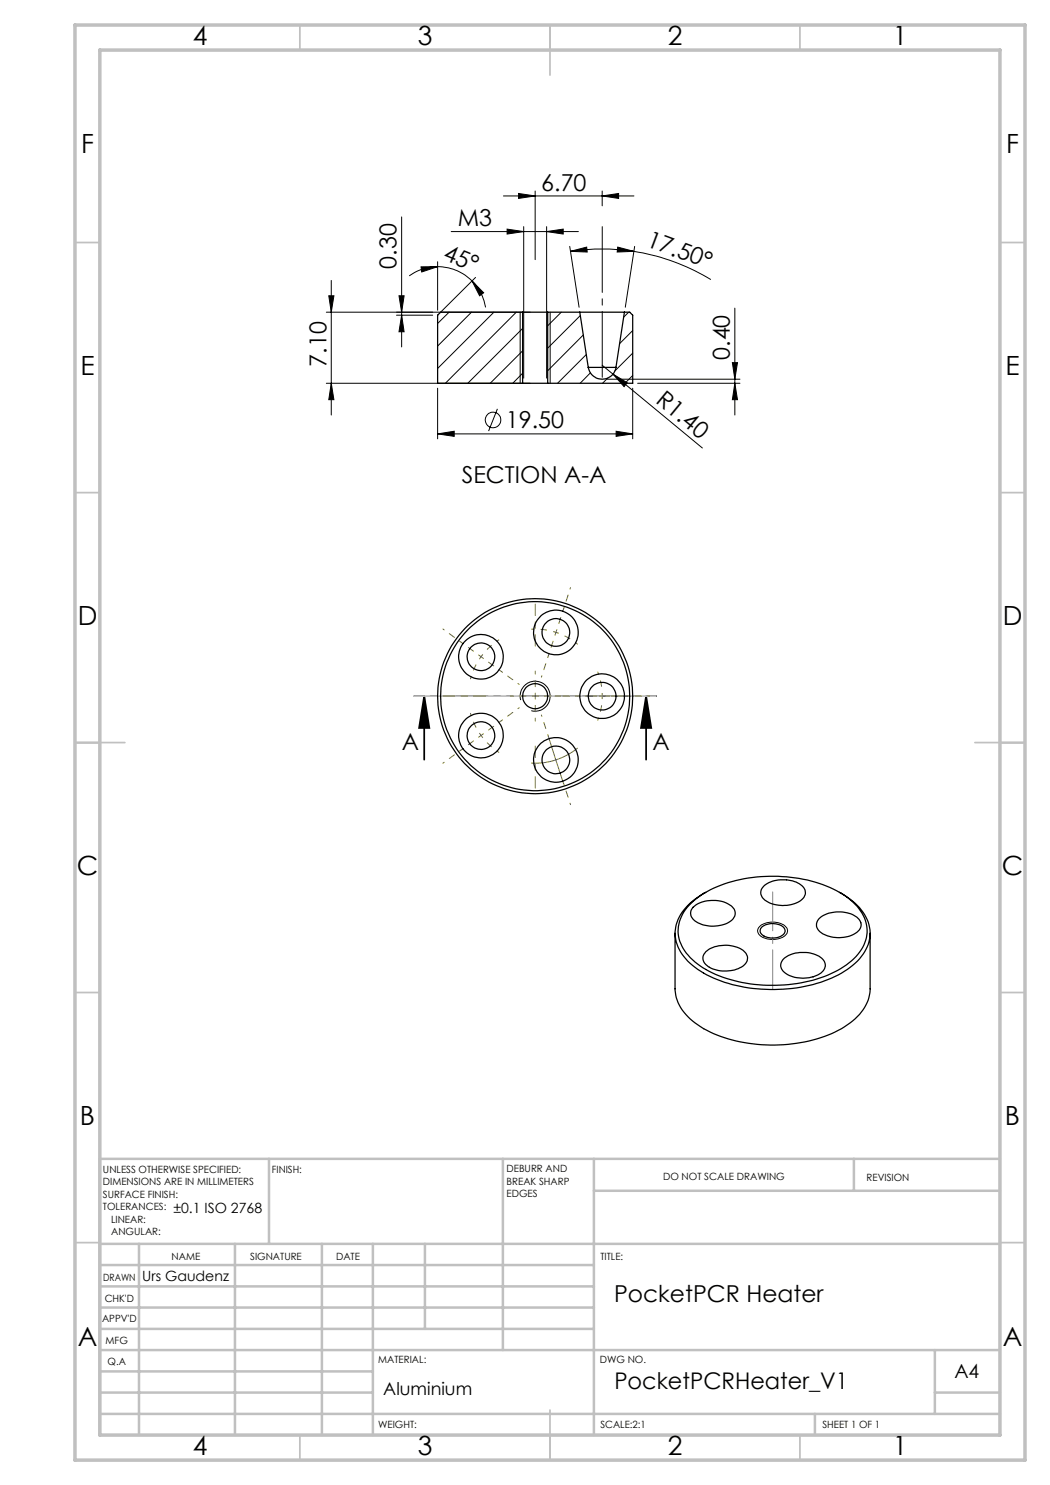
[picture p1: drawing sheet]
<svg xmlns="http://www.w3.org/2000/svg" width="210mm" height="297mm" viewBox="0 0 210 297" stroke-linecap="round" stroke-linejoin="round" font-family="sans-serif">
<g fill="none" stroke="#c0c0c0" stroke-width=".35">
<path d="M60 5v5M110 5v10M160 5v5M15 48.5h5M200 48.5h5M15 98.5h5M200 98.5h5M15 148.5h10M195 148.5h10M15 198.5h5M200 198.5h5M15 248.5h5"/>
<path d="M200 248.5h5M60 287v5M110 282v10M160 287v5"/>
</g>
<g fill="none" stroke="#c0c0c0" stroke-width=".5">
<path d="M53.8 231.8v17M100.6 231.8v38.2M118.8 231.8v55.2M118.8 238.2h81.2M170.8 231.8v6.4M200 231.8h-180v55.2M20 248.8h180M20 257.3h98.8M20 253h98.8M27.8 248.8v38.2M47 248.8v38.2M64.4 248.8v38.2"/>
<path d="M74.6 248.8v38.2M85 248.8v17M20 265.8h98.8M20 261.5h98.8M20 278.5h54.6M20 274.3h54.6M20 270h180M187 278.5h13M187 270v12.8M20 282.8h180M163 282.8v4.2"/>
</g>
<path d="M15 5h190v287h-190zM20 10h180v277h-180z" fill="none" stroke="#c0c0c0" stroke-width=".7"/>
<g fill="none" stroke="#000" stroke-width=".2">
<path d="M100.7 39.2h26.1M103.7 38.7l3.3 .5-3.3 .5zM107 38.2v13.7M120.4 39.2l3.3-.5v1zM120.4 38.2v3M65.8 59.2h1l-.5 3.2zM66.3 56.1v26.9M79.8 59.2h1l-.5 3.2zM80.3 43.4v26M84.2 53.4l3.3-.1-3.2 1.1zM87.5 53.3a9.8 9.8 0 0 1 6.9 2.9M87.5 53.3a9.5 9.5 0 0 0-5.7 1.9"/>
<path d="M87.5 52.3v9.8M90.2 46.3h25.5M94.4 56.2l2.3 2.4-.8 .6zM94.4 56.2a9.8 9.8 0 0 1 2.7 5.3M95.1 55.5l-6.9 6.8M101.4 45.8l3.3 .5-3.3 .5zM104.7 45.3v30.3M109.3 46.3l3.3-.5v1zM109.3 45.3v30.3M113.9 49.3l1.9 12.2M114.1 50.3l3.2-.9 .1 1zM114.1 50.3a43.7 43.7 0 0 1 12.7 0"/>
<path d="M123.5 49.4l3.3 .9-3.4 .1zM126.8 50.3a42.6 42.6 0 0 1 15.4 5.6M126.9 49.3l-1.8 12.2M65.3 76.7h40.7M65.3 62.4h40.7M66.3 76.7l.5 3.2h-1zM79.3 63h7.2M80.3 63l.5 3.4h-1zM87.5 77.6v10.2M89.8 62.4l-2.3 2.3M94.3 62.4l-6.8 6.8M98.8 62.4l-11.3 11.3"/>
<path d="M103.3 62.4l-14.2 14.3M104 62.4v14.3M104.5 70.2l-6.5 6.5M104.5 65.7l-10.9 11M104.5 74.6l-1.9 2.1M110 62.4v14.3M112.3 62.4l-2.8 2.8M116.1 63.1l-6.6 6.5M116.7 67l-7.2 7.2M117.3 70.9l-5.8 5.8M118.1 74.6l-2.1 2.1M120.4 73.1l2.2 1.7"/>
<path d="M121.4 75.8h26.6M121.5 75.6l-1 1.1M122.6 74.8l2.8 1.7-.6 .8zM122.6 74.8l17.9 14.8M125.7 62.4l-1 1M126.5 77.6v10.2M126.5 66.1l-2.6 2.6M126.5 70.6l-3.5 3.6M126.5 75.1l-1.5 1.6M127.5 76.7h20.5M146.5 72.5h1l-.5 3.3zM147 76.7l.5 3.2h-1z"/>
<path d="M147 61.6v21.4M87.5 86.8l3.3-.5v1zM87.5 86.8h39M99.5 81.8l-1.8 4.4M123.2 86.3l3.3 .5-3.3 .5zM104.1 140a2.99 2.99 0 0 1 2.7-3.7 2.99 2.99 0 0 1 3.2 3.2 2.99 2.99 0 0 1-3.7 2.6M151.9 185.3a4.1 4.1 0 0 1 5.5 .4 1.62 1.62 0 0 1-1.6 2 3.8 3.8 0 0 1-4.1-1 1.13 1.13 0 0 1 .2-1.4z"/>
<circle cx="98.6" cy="84" r="1.55"/>
</g>
<path d="M84.8 139.2l1.1 6.4h-2.1zM84.8 139.2v12.7M129.2 139.2l1 6.4h-2zM129.2 139.2v12.7" fill="none" stroke="#000" stroke-width=".35"/>
<path d="M96.2 131.3a13.4 13.4 0 0 0-2.1 4.5M96.2 131.3a13.4 13.4 0 0 1 3.6-3.4M111.2 126.5a13.4 13.4 0 0 0-4.9-.7M111.2 126.5a13.4 13.4 0 0 1 4.4 2.4M120.5 139.2a13.4 13.4 0 0 0-1-4.9M120.5 139.2a13.4 13.4 0 0 1-1 4.9M96.2 147.1a13.4 13.4 0 0 0 3.6 3.4M96.2 147.1a13.4 13.4 0 0 1-2.1-4.5" fill="none" stroke="#808000" stroke-width=".2" stroke-dasharray="15.2 1.3 1.3 1.3" stroke-dashoffset="14.6" stroke-linecap="butt"/>
<path d="M109.6 147.2l1.6 4.8M111.2 152a12.3 12.3 0 0 1-4.9 .6M111.2 152l1.5 4.7M115.5 149.6a14.3 14.3 0 0 1-4.3 2.4" fill="none" stroke="#808000" stroke-width=".2"/>
<path d="M120.5 75.5v-30.2" fill="none" stroke="#000" stroke-width=".2" stroke-dasharray="15.2 1.3 1.3 1.3" stroke-dashoffset="2.1"/>
<path d="M131.2 139.2h-48.3" fill="none" stroke="#000" stroke-width=".35" stroke-dasharray="6.3 1.3 1.3 1.3 1.3 1.3" stroke-dashoffset="4.4"/>
<path d="M82.9 139.2h48.3" fill="none" stroke="#c0c0c0" stroke-width=".2"/>
<path d="M154.5 197.7v-19.3" fill="none" stroke="#808080" stroke-width=".2" stroke-dasharray="15.2 1.3 1.3 1.3" stroke-dashoffset="7.5"/>
<path d="M92.2 128.4l-3.6-2.6M100.3 134.3l3.5 2.6M109.6 131.2l-1.3 4.2M112.7 121.7l1.4-4.2M115.5 139.2h-4.5M125.5 139.2h4.4M92.2 150l-3.6 2.6M100.3 144.2l3.5-2.6M109.6 147.2l-1.3-4.2M112.7 156.7l1.4 4.2" fill="none" stroke="#808000" stroke-width=".2" stroke-dasharray="15.2 1.3 1.3 1.3" stroke-dashoffset="14.9"/>
<path d="M96.2 131.3l-4-2.9M96.2 131.3l4.1 3M107.1 139.2h-5M107.1 139.2v5M107.1 139.2h5M107.1 139.2v-5M111.2 126.5l1.5-4.8M111.2 126.5l-1.6 4.7M120.5 139.2h5M120.5 139.2h-5M96.2 147.1l-4 2.9M96.2 147.1l4.1-2.9" fill="none" stroke="#808000" stroke-width=".2" stroke-dasharray="15.2 1.3 1.3 1.3" stroke-dashoffset="14.6"/>
<path d="M97.1 139.2h-8.4M107.1 129.2v-8.4M117.1 139.2h8.4M107.1 149.2v8.4" fill="none" stroke="#808000" stroke-width=".2" stroke-dasharray="15.2 1.3 1.3 1.3" stroke-dashoffset="12.9"/>
<g fill="#000">
<path d="M122.6 74.8l2.8 1.7-.6 .8z"/>
<path d="M103.7 38.7l3.3 .5-3.3 .5zM120.4 39.2l3.3-.5v1z"/>
<path d="M94.4 56.2l2.3 2.4-.8 .6zM84.2 53.4l3.3-.1-3.2 1.1z"/>
<path d="M109.3 46.3l3.3-.5v1zM101.4 45.8l3.3 .5-3.3 .5z"/>
<path d="M114.1 50.3l3.3 .1-.1-1zM123.5 49.4l-.1 1 3.4-.1z"/>
<path d="M66.3 76.7l.5 3.2h-1zM65.8 59.2h1l-.5 3.2z"/>
<path d="M80.3 63l.5 3.4h-1zM79.8 59.2h1l-.5 3.2z"/>
<path d="M146.5 72.5h1l-.5 3.3zM147 76.7l.5 3.2h-1z"/>
<path d="M123.2 86.3l3.3 .5-3.3 .5zM87.5 86.8l3.3-.5v1z"/>
<path d="M129.2 139.2l1 6.4h-2zM84.8 139.2l1.1 6.4h-2.1z"/>
</g>
<g fill="none" stroke="#000" stroke-width=".25">
<path d="M104.5 76.7h5M104.5 62.4h5M104.5 62.4h-16.4l-.6 .6v13.7h17M104.5 62.4v14.3M109.5 62.4v14.3M109.5 62.4h6.5M116 62.4h8.9M116 62.4l1.7 11.1M117.7 73.5a2.8 2.8 0 0 0 2.7 2.3 2.8 2.8 0 0 0 2.8-2.3M117.7 73.5h5.5M124.9 62.4h1l.6 .6v13.7h-17M124.9 62.4l-1.7 11.1"/>
<path d="M141.1 178.5a10.9 10.9 0 0 0-6 6.9 8 8 0 0 0 3.4 7.7 25.1 25.1 0 0 0 15.6 4.8 26.4 26.4 0 0 0 15.9-4.4 8.6 8.6 0 0 0 4-7.6 9.8 9.8 0 0 0-5.1-6.8l-1-.6M152.7 177.3a6.4 6.4 0 0 1 7.9 0 1.8 1.8 0 0 1-.7 3 6.5 6.5 0 0 1-7.4-.7 1.67 1.67 0 0 1 .2-2.3zM135 186.7v11.1a9 9 0 0 0 4.6 7.2 28.1 28.1 0 0 0 18 3.9 23.8 23.8 0 0 0 13.4-5.1 8.4 8.4 0 0 0 3-6v-11.1M137.8 181a20.8 20.8 0 0 1 12.7-5.5 28.3 28.3 0 0 1 18.6 3.7 8.7 8.7 0 0 1 4.3 7.3 9.1 9.1 0 0 1-4.6 6.8 28.2 28.2 0 0 1-17.9 3.6 21.8 21.8 0 0 1-12.9-5.4 7.1 7.1 0 0 1-.2-10.5zM138.6 181.5a6.3 6.3 0 0 1 8 .1 1.85 1.85 0 0 1-.9 2.9 6.5 6.5 0 0 1-7.1-.7 1.66 1.66 0 0 1 0-2.3zM141.2 190.3a6.4 6.4 0 0 1 7.8 .2 1.89 1.89 0 0 1-1 3.1 6.2 6.2 0 0 1-7.1-1 1.68 1.68 0 0 1 .3-2.3zM152.4 185.3a3.5 3.5 0 0 1 4.5 .5 1.2 1.2 0 0 1-1 1.6 3.1 3.1 0 0 1-3.9-1l.1-.6zM156.7 191.8a6.4 6.4 0 0 1 7.8 0 1.9 1.9 0 0 1-.8 3.1 6.5 6.5 0 0 1-7.1-.7 1.66 1.66 0 0 1 .1-2.4zM163.7 183.8a6.3 6.3 0 0 1 8.1 .1 1.82 1.82 0 0 1-.9 2.9 6.6 6.6 0 0 1-7.1-.6 1.71 1.71 0 0 1-.1-2.4z"/>
<circle cx="96.2" cy="131.4" r="4.5"/>
<circle cx="96.2" cy="131.4" r="2.77"/>
<circle cx="107" cy="139.2" r="19.5"/>
<circle cx="107" cy="139.2" r="2.5"/>
<circle cx="107" cy="139.2" r="18.9"/>
<circle cx="111.2" cy="126.5" r="2.77"/>
<circle cx="111.2" cy="126.5" r="4.5"/>
<circle cx="120.4" cy="139.3" r="2.77"/>
<circle cx="120.4" cy="139.2" r="4.5"/>
<circle cx="96.2" cy="147.1" r="4.5"/>
<circle cx="96.2" cy="147.1" r="2.76"/>
<circle cx="111.2" cy="152" r="4.5"/>
<circle cx="111.2" cy="152" r="2.77"/>
</g>
<g font-size="5.3">
<text x="38.5" y="8.9">4</text>
<text x="83.5" y="8.9">3</text>
<text x="133.6" y="8.9">2</text>
<text x="178.6" y="8.9">1</text>
<text x="16.2" y="30.7">F</text>
<text x="201.2" y="30.7">F</text>
<text x="16.1" y="74.9">E</text>
<text x="201.1" y="74.9">E</text>
<text x="15.5" y="124.9">D</text>
<text x="200.5" y="124.9">D</text>
<text x="15.4" y="174.9">C</text>
<text x="200.4" y="174.9">C</text>
<text x="16" y="224.9">B</text>
<text x="201" y="224.9">B</text>
<text x="15.5" y="269.2">A</text>
<text x="200.5" y="269.2">A</text>
<text x="38.5" y="290.9">4</text>
<text x="83.5" y="290.9">3</text>
<text x="133.6" y="290.9">2</text>
<text x="178.6" y="290.9">1</text>
</g>
<g font-size="4.7">
<text x="108.3" y="38.2">6.70</text>
<text x="91.6" y="45.3">M3</text>
<text x="79.3" y="53.7" transform="rotate(-90 79.3 53.7)">0.30</text>
<text x="88.4" y="51.8" transform="rotate(23 88.4 51.8)">45°</text>
<text x="129.1" y="49.1" transform="rotate(21 129.1 49.1)">17.50°</text>
<text x="146" y="72" transform="rotate(-90 146 72)">0.40</text>
<text x="65.3" y="73.3" transform="rotate(-90 65.3 73.3)">7.10</text>
<text x="130.9" y="80.4" transform="rotate(40 130.9 80.4)">R1.40</text>
<text x="101.2" y="85.7">19.50</text>
<text x="92.4" y="96.7">SECTION A-A</text>
<text x="80.4" y="149.9">A</text>
<text x="130.5" y="149.9">A</text>
<text x="122.8" y="260.3">PocketPCR Heater</text>
</g>
<text font-size="4.6" x="122.9" y="277.9">PocketPCRHeater_V1</text>
<text font-size="3.9" x="190.9" y="275.5">A4</text>
<text font-size="3.5" x="76.7" y="278.9">Aluminium</text>
<g font-size="2.8">
<text x="34.7" y="242.6">±0.1 ISO 2768</text>
<text x="28.5" y="256.1">Urs Gaudenz</text>
</g>
<g font-size="2">
<text x="20.6" y="234.6">UNLESS OTHERWISE SPECIFIED:</text>
<text x="20.6" y="237.1">DIMENSIONS ARE IN MILLIMETERS</text>
<text x="20.6" y="239.6">SURFACE FINISH:</text>
<text x="54.4" y="234.6">FINISH:</text>
<text x="101.3" y="234.5">DEBURR AND</text>
<text x="101.3" y="237">BREAK SHARP</text>
<text x="101.3" y="239.5">EDGES</text>
<text x="132.6" y="236">DO NOT SCALE DRAWING</text>
<text x="173.3" y="236.2">REVISION</text>
<text x="20.6" y="242.1">TOLERANCES:</text>
<text x="22.2" y="244.6">LINEAR:</text>
<text x="22.2" y="247.1">ANGULAR:</text>
<text x="34.3" y="252">NAME</text>
<text x="50" y="251.9">SIGNATURE</text>
<text x="67.2" y="251.9">DATE</text>
<text x="120.1" y="251.9">TITLE:</text>
<text x="20.6" y="256.1">DRAWN</text>
<text x="20.9" y="260.3">CHK'D</text>
<text x="20.4" y="264.4">APPV'D</text>
<text x="21.1" y="268.8">MFG</text>
<text x="21.5" y="273">Q.A</text>
<text x="75.6" y="272.5">MATERIAL:</text>
<text x="120" y="272.5">DWG NO.</text>
<text x="75.6" y="285.5">WEIGHT:</text>
<text x="120.1" y="285.6">SCALE:2:1</text>
<text x="164.5" y="285.6">SHEET 1 OF 1</text>
</g>
</svg>
